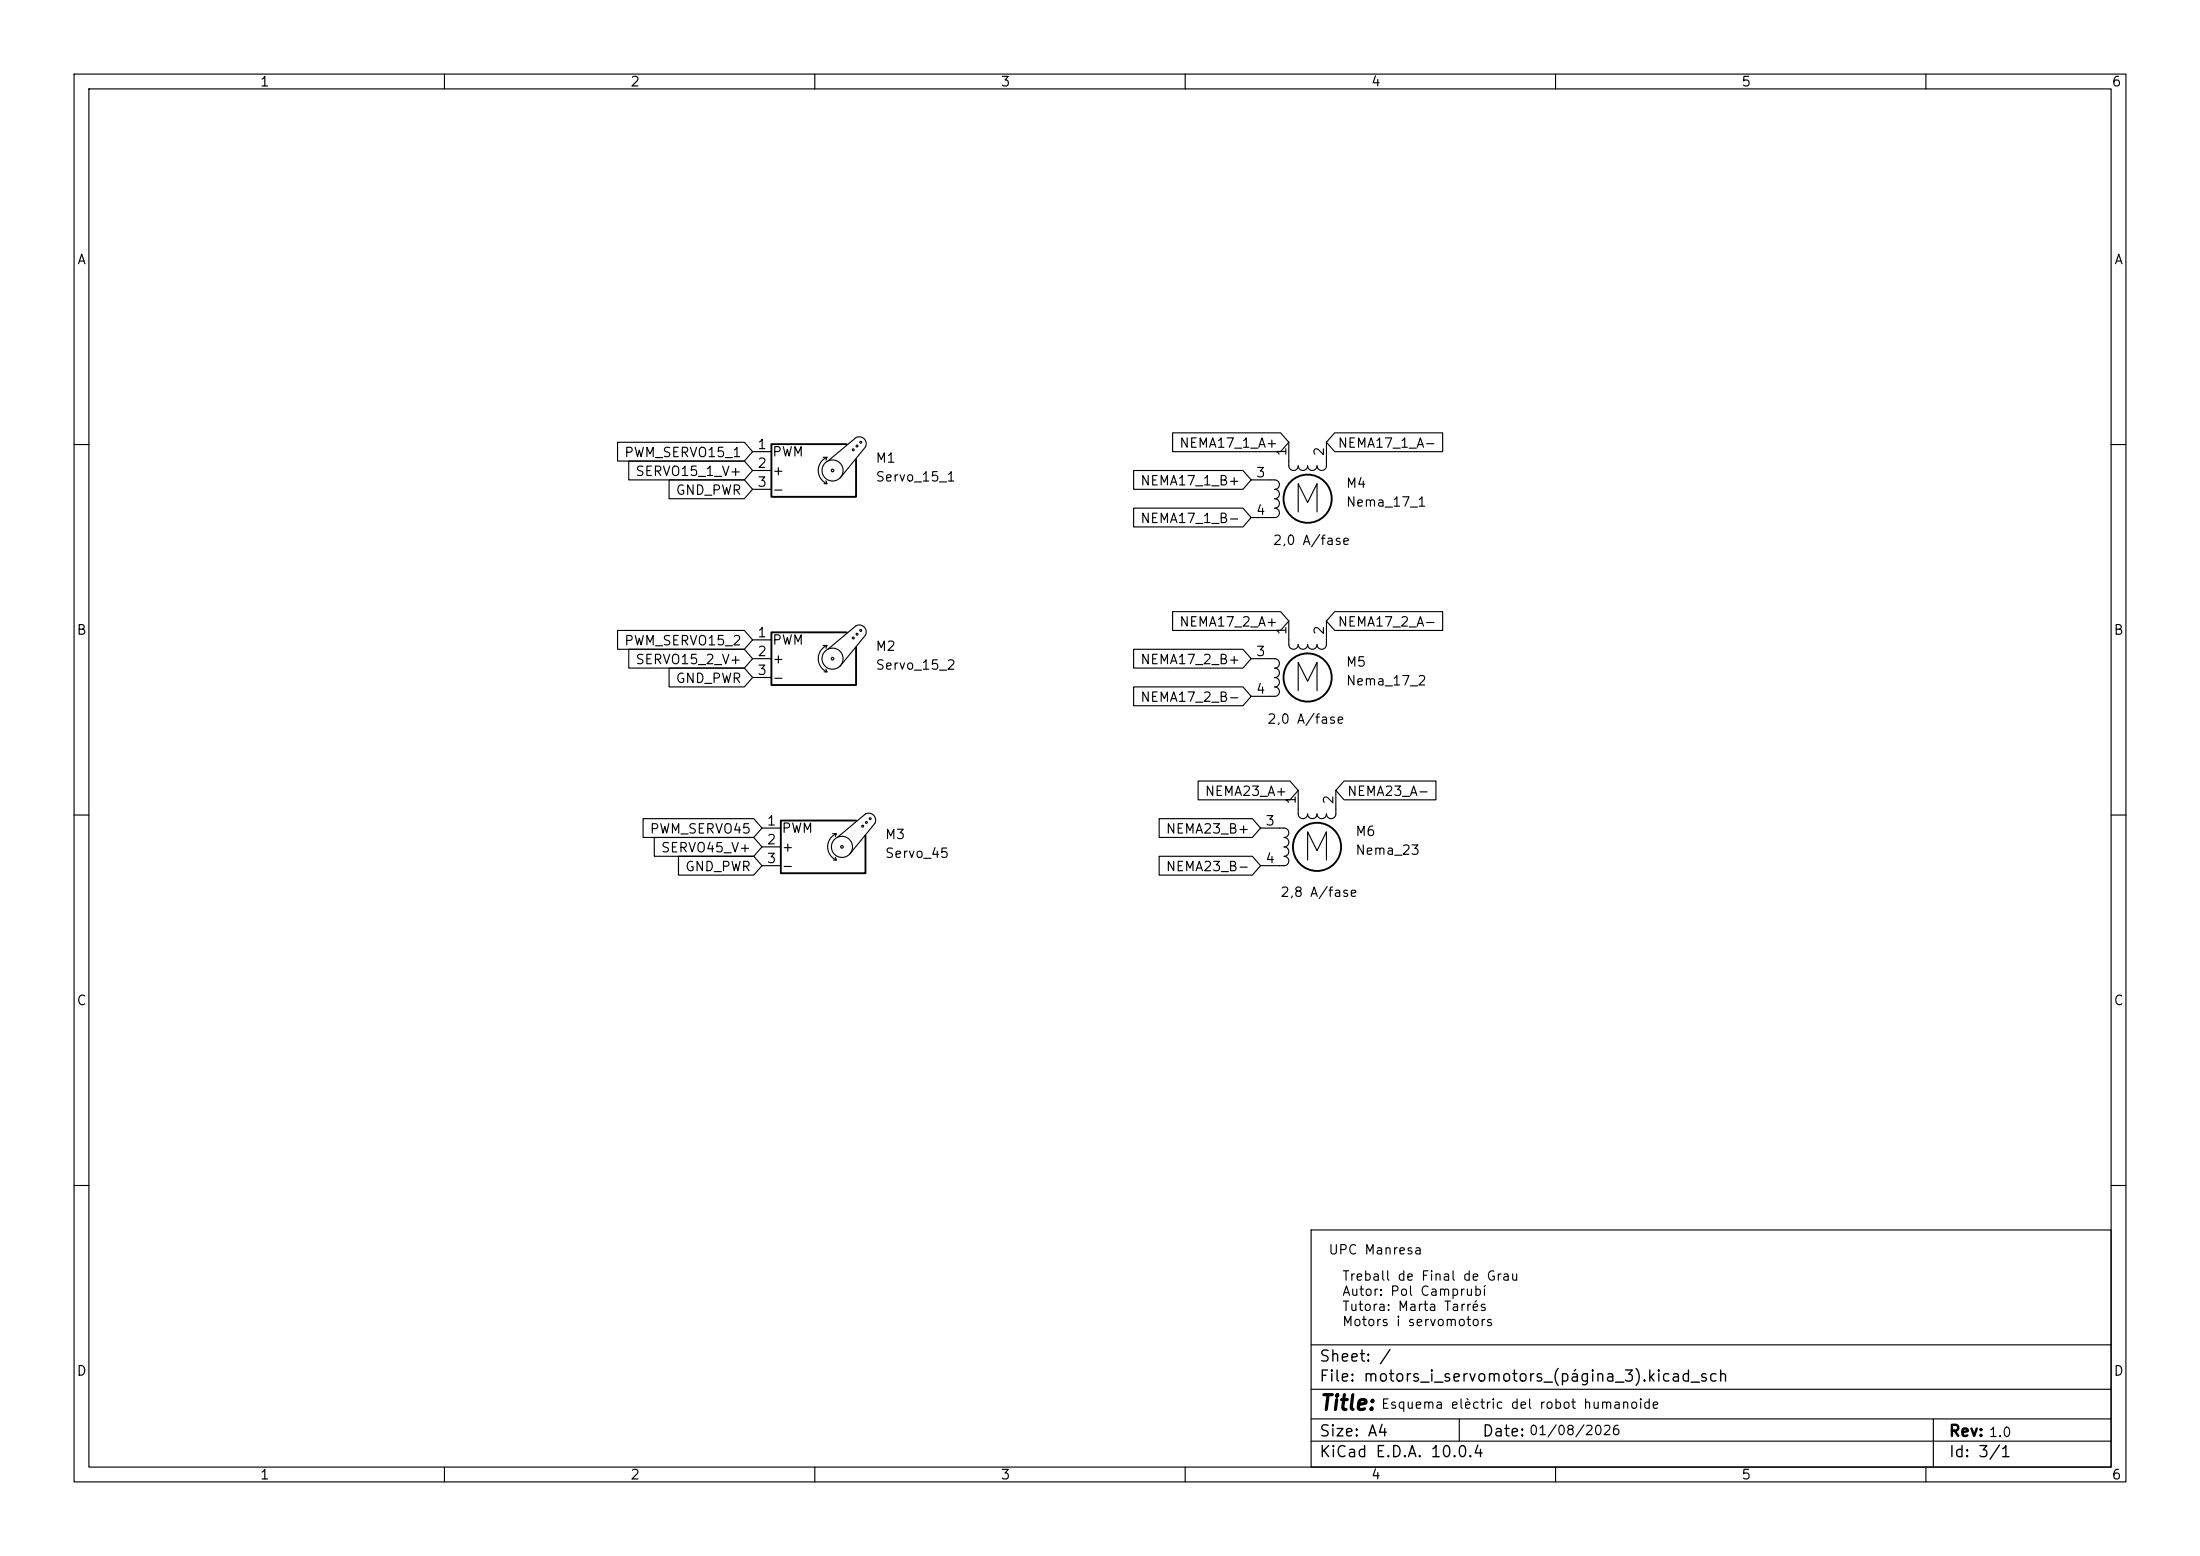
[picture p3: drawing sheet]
<svg xmlns="http://www.w3.org/2000/svg" width="297mm" height="210mm" viewBox="0 0 297 210" stroke-linecap="round" stroke-linejoin="round" font-family="sans-serif">
<g fill="none" stroke="#000" stroke-width=".15">
<path d="M10 10h277v190h-277zM12 12h273v186h-273zM60 10v2M110 10v2M160 10v2M210 10v2M260 10v2M83.4 59.7h17.1l1.1 1.3-1.1 1.2h-17.1zM158.3 58.4h14.6l1.1 1.3-1.1 1.3h-14.6zM174 59.7v3.2a.64 .64 0 0 0 .6 .6 .64 .64 0 0 0 .7-.6 .64 .64 0 0 0 .6 .6 .64 .64 0 0 0 .6-.6 .64 .64 0 0 0 .7 .6 .64 .64 0 0 0 .6-.6 .64 .64 0 0 0 .6 .6 .64 .64 0 0 0 .7-.6v-3.2M180.2 58.4h14.6v2.6h-14.6l-1.1-1.3zM10 60h2"/>
<path d="M84.9 62.2h15.6l1.1 1.3-1.1 1.3h-15.6zM90.3 64.8h10.2l1.1 1.2-1.1 1.3h-10.2zM101.6 61h2.5M101.6 63.5h2.5M101.6 66h2.5M111.1 61.7h.5M111.3 65.3h.3M111.5 64.9l.1 .4M111.6 61.7a1.94 1.94 0 0 0-1.1 1.8 1.94 1.94 0 0 0 1.1 1.8M111.6 61.7l-.1 .4M111.8 62.2l3.8-3.1a.94 .94 0 0 1 1.1 .1 .94 .94 0 0 1 .1 1.1l-3.4 4.2M153 63.5h14.8l1.1 1.3-1.1 1.2h-14.8z"/>
<path d="M153 68.6h14.8l1.1 1.3-1.1 1.2h-14.8zM168.9 64.8h3.2a.64 .64 0 0 1 .6 .6 .64 .64 0 0 1-.6 .6 .63 .63 0 0 1 .6 .7 .63 .63 0 0 1-.6 .6M172.1 67.3a.64 .64 0 0 1 .6 .6 .64 .64 0 0 1-.6 .7 .63 .63 0 0 1 .6 .6 .63 .63 0 0 1-.6 .7h-3.2M175.3 69.1v-3.8l1.2 2.5 1.3-2.5v3.8M285 60h2M83.4 85.1h17.1l1.1 1.3-1.1 1.2h-17.1zM84.9 87.6h15.6l1.1 1.3-1.1 1.3h-15.6zM90.3 90.2h10.2l1.1 1.2-1.1 1.3h-10.2zM101.6 88.9h2.5M101.6 86.4h2.5M101.6 91.4h2.5M111.1 87.1h.5"/>
<path d="M111.3 90.7h.3M111.5 90.3l.1 .4M111.6 87.1a1.94 1.94 0 0 0-1.1 1.8 1.94 1.94 0 0 0 1.1 1.8M111.6 87.1l-.1 .4M111.8 87.6l3.8-3.1a.94 .94 0 0 1 1.1 .1 .94 .94 0 0 1 .1 1.1l-3.4 4.2M153 92.7h14.8l1.1 1.3-1.1 1.3h-14.8zM153 87.6h14.8l1.1 1.3-1.1 1.3h-14.8zM158.3 82.5h14.6l1.1 1.3-1.1 1.3h-14.6zM168.9 88.9h3.2a.64 .64 0 0 1 .6 .6 .64 .64 0 0 1-.6 .7 .63 .63 0 0 1 .6 .6 .63 .63 0 0 1-.6 .6M172.1 91.4a.64 .64 0 0 1 .6 .7 .64 .64 0 0 1-.6 .6 .63 .63 0 0 1 .6 .7 .63 .63 0 0 1-.6 .6h-3.2M174 83.8v3.2a.64 .64 0 0 0 .6 .6 .64 .64 0 0 0 .7-.6 .64 .64 0 0 0 .6 .6 .64 .64 0 0 0 .6-.6 .64 .64 0 0 0 .7 .6 .64 .64 0 0 0 .6-.6 .64 .64 0 0 0 .6 .6 .64 .64 0 0 0 .7-.6v-3.2M175.3 93.2v-3.8l1.2 2.5 1.3-2.5v3.8"/>
<path d="M180.2 82.5h14.6v2.6h-14.6l-1.1-1.3zM10 110h2M86.8 110.5h15l1.1 1.3-1.1 1.2h-15zM88.3 113h13.5l1.1 1.3-1.1 1.3h-13.5zM91.6 115.6h10.2l1.1 1.2-1.1 1.3h-10.2zM102.9 111.8h2.5M102.9 114.3h2.5M102.9 116.8h2.5M112.4 112.5h.5M112.5 116.1h.4M112.8 115.7l.1 .4M112.9 112.5a1.94 1.94 0 0 0-1.2 1.8 1.94 1.94 0 0 0 1.2 1.8"/>
<path d="M112.9 112.5l-.1 .4M118.1 111.1a.94 .94 0 0 0-.2-1.1 .94 .94 0 0 0-1.1-.1l-3.8 3.1M118.1 111.1l-3.4 4.2M156.5 115.6h12.6l1.1 1.2-1.1 1.3h-12.6zM156.5 110.5h12.6l1.1 1.3-1.1 1.2h-12.6zM161.7 105.4h12.4l1.2 1.3-1.2 1.3h-12.4zM170.2 111.8h3.2a.64 .64 0 0 1 .6 .6 .64 .64 0 0 1-.6 .6 .63 .63 0 0 1 .6 .7 .63 .63 0 0 1-.6 .6 .63 .63 0 0 1 .6 .6 .63 .63 0 0 1-.6 .7M173.4 115.6a.64 .64 0 0 1 .6 .6 .64 .64 0 0 1-.6 .6h-3.2M175.3 106.7v3.2a.64 .64 0 0 0 .6 .6 .64 .64 0 0 0 .6-.6 .64 .64 0 0 0 .7 .6 .64 .64 0 0 0 .6-.6 .64 .64 0 0 0 .6 .6 .64 .64 0 0 0 .7-.6 .64 .64 0 0 0 .6 .6 .64 .64 0 0 0 .6-.6v-3.2M176.5 116.1v-3.8l1.3 2.5 1.3-2.5v3.8M181.5 105.4h12.4v2.6h-12.4l-1.2-1.3zM285 110h2"/>
<path d="M10 160h2M177 166h108v32h-108zM285 160h2M60 198v2M110 198v2M160 198v2M177 194.5h108M177 191.5h108M177 187.5h108M177 181.5h108M197 191.5v3M210 198v2"/>
<path d="M260 198v2M261 191.5v6.5"/>
<circle cx="116.2" cy="59.7" r=".13"/>
<circle cx="112.4" cy="63.5" r=".18"/>
<circle cx="112.4" cy="63.5" r="1.42"/>
<circle cx="115.2" cy="60.7" r=".13"/>
<circle cx="115.7" cy="60.2" r=".13"/>
<circle cx="112.4" cy="88.9" r=".18"/>
<circle cx="112.4" cy="88.9" r="1.42"/>
<circle cx="115.2" cy="86.1" r=".13"/>
<circle cx="115.7" cy="85.6" r=".13"/>
<circle cx="116.2" cy="85.1" r=".13"/>
<circle cx="113.7" cy="114.3" r=".18"/>
<circle cx="113.7" cy="114.3" r="1.42"/>
<circle cx="116.5" cy="111.5" r=".13"/>
<circle cx="117" cy="111" r=".13"/>
<circle cx="117.5" cy="110.5" r=".13"/>
</g>
<g fill="none" stroke="#000" stroke-width=".25">
<path d="M114.3 59.9h-10.2v7.2h11.5v-5.1M114.3 85.3h-10.2v7.2h11.5v-5.1M115.6 110.7h-10.2v7.2h11.4v-5.1"/>
<circle cx="176.5" cy="67.3" r="3.3"/>
<circle cx="176.5" cy="91.4" r="3.3"/>
<circle cx="177.8" cy="114.3" r="3.3"/>
</g>
<text font-size="2" x="178" y="190.8">Title:</text>
<g font-size="1.5">
<text x="178" y="184.2">Sheet: /</text>
<text x="178" y="186.9">File: motors_i_servomotors_(página_3).kicad_sch</text>
<text x="178" y="197.1">KiCad E.D.A. 10.0.4</text>
<text x="178" y="194.3">Size: A4</text>
<text x="200" y="194.3">Date:</text>
<text x="263" y="194.3">Rev:</text>
<text x="263" y="197.1">Id: 3/1</text>
</g>
<g font-size="1.3">
<text x="35" y="12">1</text>
<text x="85" y="12">2</text>
<text x="135" y="12">3</text>
<text x="185" y="12">4</text>
<text x="235" y="12">5</text>
<text x="285" y="12">6</text>
<text x="10.3" y="36">A</text>
<text x="285.3" y="36">A</text>
<text x="84.2" y="62">PWM_SERVO15_1</text>
<text x="85.7" y="64.6">SERVO15_1_V+</text>
<text x="102.2" y="60.9">1</text>
<text x="102.2" y="63.5">2</text>
<text x="104.2" y="61.9">PWM</text>
<text x="104.2" y="64.5">+</text>
<text x="118.1" y="62.8">M1</text>
<text x="118.1" y="65.3">Servo_15_1</text>
<text x="153.9" y="65.8">NEMA17_1_B+</text>
<text x="159.1" y="60.8">NEMA17_1_A+</text>
<text x="169.5" y="64.7">3</text>
<text x="174" y="61.7" transform="rotate(-90 174 61.7)">1</text>
<text x="179" y="61.7" transform="rotate(-90 179 61.7)">2</text>
<text x="180.5" y="60.8">NEMA17_1_A-</text>
<text x="91.1" y="67.1">GND_PWR</text>
<text x="102.2" y="66">3</text>
<text x="104.2" y="67">-</text>
<text x="153.9" y="70.9">NEMA17_1_B-</text>
<text x="169.5" y="69.8">4</text>
<text x="181.6" y="66.2">M4</text>
<text x="181.6" y="68.7">Nema_17_1</text>
<text x="171.7" y="73.9">2,0 A/fase</text>
<text x="10.3" y="86">B</text>
<text x="84.2" y="87.4">PWM_SERVO15_2</text>
<text x="85.7" y="90">SERVO15_2_V+</text>
<text x="102.2" y="86.3">1</text>
<text x="102.2" y="88.9">2</text>
<text x="104.2" y="87.3">PWM</text>
<text x="104.2" y="89.9">+</text>
<text x="118.1" y="88.2">M2</text>
<text x="153.9" y="90">NEMA17_2_B+</text>
<text x="159.1" y="84.9">NEMA17_2_A+</text>
<text x="169.5" y="88.9">3</text>
<text x="174" y="85.8" transform="rotate(-90 174 85.8)">1</text>
<text x="179" y="85.8" transform="rotate(-90 179 85.8)">2</text>
<text x="180.5" y="84.9">NEMA17_2_A-</text>
<text x="285.3" y="86">B</text>
<text x="91.1" y="92.5">GND_PWR</text>
<text x="102.2" y="91.4">3</text>
<text x="104.2" y="92.4">-</text>
<text x="118.1" y="90.7">Servo_15_2</text>
<text x="153.9" y="95">NEMA17_2_B-</text>
<text x="169.5" y="94">4</text>
<text x="181.6" y="90.3">M5</text>
<text x="181.6" y="92.8">Nema_17_2</text>
<text x="171" y="98">2,0 A/fase</text>
<text x="162.6" y="107.7">NEMA23_A+</text>
<text x="181.8" y="107.7">NEMA23_A-</text>
<text x="87.6" y="112.8">PWM_SERVO45</text>
<text x="103.4" y="111.7">1</text>
<text x="105.4" y="112.7">PWM</text>
<text x="119.4" y="113.6">M3</text>
<text x="157.3" y="112.8">NEMA23_B+</text>
<text x="170.7" y="111.7">3</text>
<text x="175.2" y="108.7" transform="rotate(-90 175.2 108.7)">1</text>
<text x="180.3" y="108.7" transform="rotate(-90 180.3 108.7)">2</text>
<text x="182.9" y="113.2">M6</text>
<text x="89.1" y="115.4">SERVO45_V+</text>
<text x="92.4" y="117.9">GND_PWR</text>
<text x="103.4" y="114.3">2</text>
<text x="103.4" y="116.8">3</text>
<text x="105.4" y="115.3">+</text>
<text x="105.4" y="117.8">-</text>
<text x="119.4" y="116.1">Servo_45</text>
<text x="157.3" y="117.9">NEMA23_B-</text>
<text x="170.7" y="116.8">4</text>
<text x="182.9" y="115.7">Nema_23</text>
<text x="172.8" y="121.4">2,8 A/fase</text>
<text x="10.3" y="136">C</text>
<text x="285.3" y="136">C</text>
<text x="179.3" y="169.6">UPC Manresa</text>
<text x="181.1" y="173.2">Treball de Final de Grau</text>
<text x="181.1" y="175.2">Autor: Pol Camprubí</text>
<text x="181.1" y="177.3">Tutora: Marta Tarrés</text>
<text x="181.1" y="179.3">Motors i servomotors</text>
<text x="10.3" y="186">D</text>
<text x="285.3" y="186">D</text>
<text x="186.4" y="190.5">Esquema elèctric del robot humanoide</text>
<text x="206.3" y="194">01/08/2026</text>
<text x="268.4" y="194.3">1.0</text>
<text x="35" y="200">1</text>
<text x="85" y="200">2</text>
<text x="135" y="200">3</text>
<text x="185" y="200">4</text>
<text x="235" y="200">5</text>
<text x="285" y="200">6</text>
</g>
</svg>
